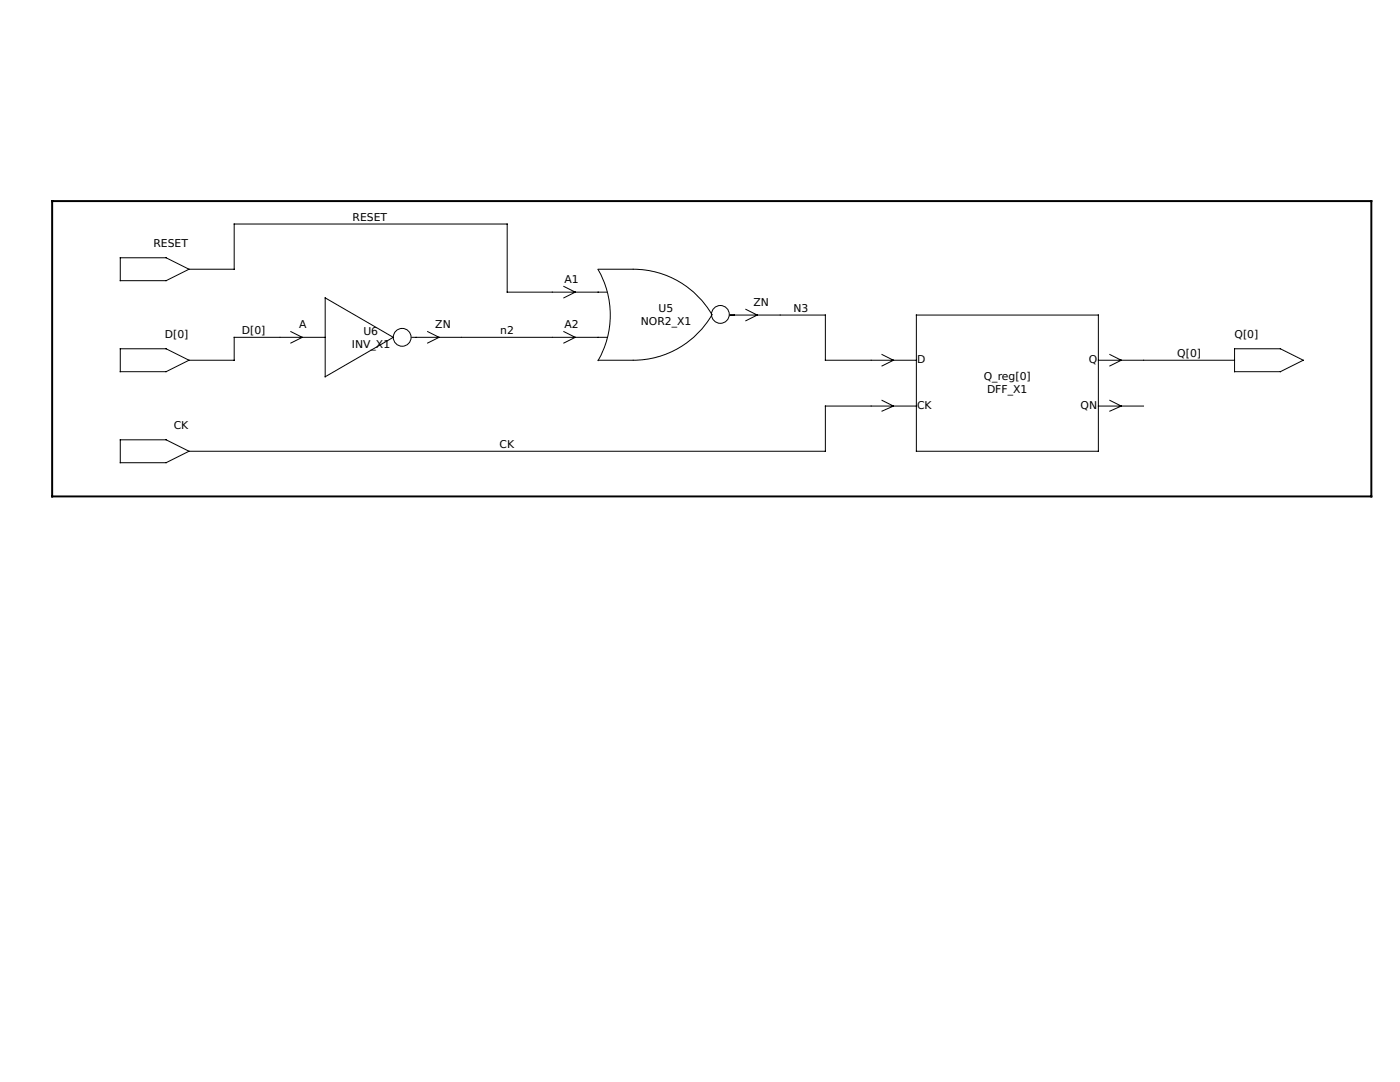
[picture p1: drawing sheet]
<svg xmlns="http://www.w3.org/2000/svg" width="279mm" height="216mm" viewBox="0 0 279 216" stroke-linecap="round" stroke-linejoin="round" font-family="sans-serif">
<g fill="none" stroke="#000" stroke-width=".2">
<path d="M10.4 40.1h263.3v59h-263.3zM24 51.4h9.1l4.6 2.3-4.6 2.3h-9.1zM37.7 53.7h9v-9h54.5v13.6h20M64.9 59.4l13.6 7.9-13.6 7.9zM112.5 57.2l2.3 1.1-2.3 1.1M119.4 53.8a18.2 18.2 0 0 1 0 18.1M119.4 53.7h7a18.2 18.2 0 0 1 15.7 9.1 18.1 18.1 0 0 1-15.7 9.1h-7M24 69.6h9.1l4.6 2.3-4.6 2.3h-9.1zM58 66.2l2.3 1.1-2.3 1.2M64.9 67.3h-18.2v4.6h-9M82.2 67.3h39M85.3 66.2l2.3 1.1-2.3 1.2"/>
<path d="M112.5 66.2l2.3 1.1-2.3 1.2M145.7 62.9h19v9h18.2M148.8 61.7l2.3 1.2-2.3 1.1M176 70.7l2.3 1.2-2.3 1.1M176 79.9l2.3 1.1-2.3 1M182.9 62.9h36.3v27.1h-36.3zM219.2 71.9h27.2M221.5 79.9l2.3 1.1-2.3 1M221.5 70.7l2.3 1.2-2.3 1.1M246.4 69.6h9.1l4.6 2.3-4.6 2.3h-9.1zM24 87.8h9.1l4.6 2.2-4.6 2.3h-9.1zM182.9 81h-18.2v9h-127"/>
<path d="M219.2 81h9"/>
<circle cx="80.3" cy="67.3" r="1.78"/>
<circle cx="143.8" cy="62.7" r="1.78"/>
</g>
<path d="M10.4 40.1h263.3v59h-263.3z" fill="none" stroke="#000" stroke-width=".38"/>
<g font-size="2.2">
<text x="70.4" y="44.1">RESET</text>
<text x="30.6" y="49.3">RESET</text>
<text x="112.6" y="56.5">A1</text>
<text x="59.7" y="65.5">A</text>
<text x="86.9" y="65.5">ZN</text>
<text x="112.6" y="65.5">A2</text>
<text x="127.9" y="64.8">NOR2_X1</text>
<text x="131.4" y="62.2">U5</text>
<text x="150.4" y="61.1">ZN</text>
<text x="158.4" y="62.2">N3</text>
<text x="32.9" y="67.4">D[0]</text>
<text x="48.3" y="66.7">D[0]</text>
<text x="70.2" y="69.3">INV_X1</text>
<text x="72.5" y="66.8">U6</text>
<text x="99.8" y="66.7">n2</text>
<text x="235" y="71.2">Q[0]</text>
<text x="246.4" y="67.4">Q[0]</text>
<text x="183" y="72.5">D</text>
<text x="196.3" y="75.8">Q_reg[0]</text>
<text x="217.3" y="72.5">Q</text>
<text x="183" y="81.7">CK</text>
<text x="197" y="78.4">DFF_X1</text>
<text x="215.6" y="81.7">QN</text>
<text x="34.7" y="85.6">CK</text>
<text x="99.7" y="89.4">CK</text>
</g>
</svg>
